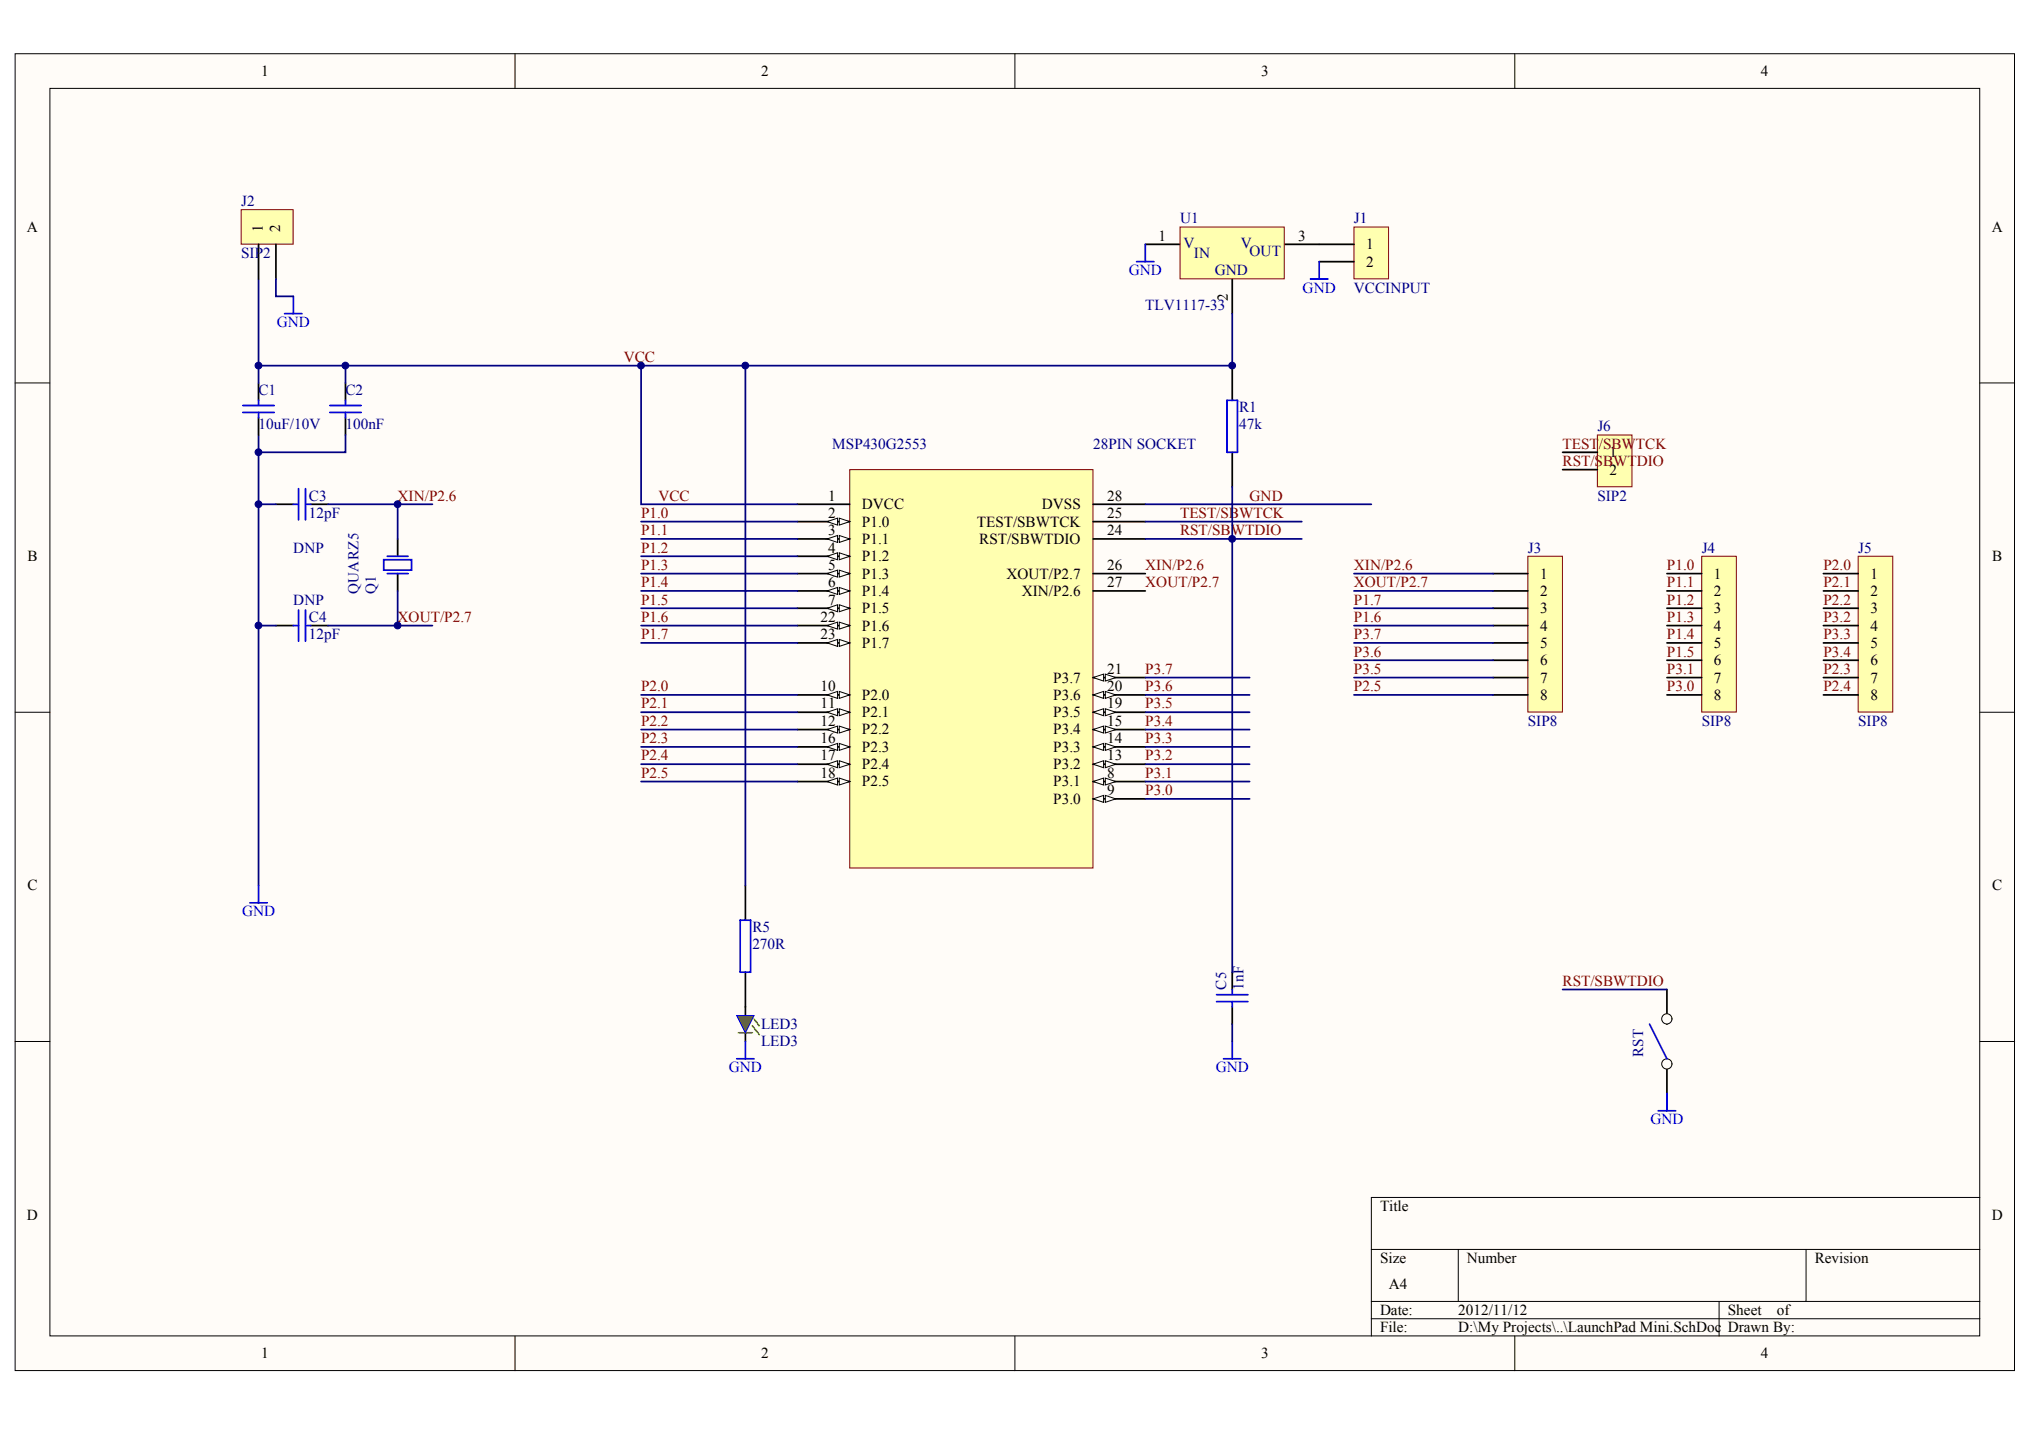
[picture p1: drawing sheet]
# Altium schematic sheet LaunchPad Mini.SchDoc
size A4

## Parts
C1  10uF/10V  [CR2012-0805]
C2  100nF  [CR1608-0603]
C3  12pF  [CR1608-0603]
C4  12pF  [CR1608-0603]
C5  1nF  [CR1608-0603]
J1  VCCINPUT  [SIP2-2.54]
J2  SIP2  [SIP2-2.54]
J3  SIP8  [SIP8-2.54]
J4  SIP8  [SIP8-2.54]
J5  SIP8  [SIP8-2.54]
J6  SIP2  [SIP2-2.54]
LED3  LED3  [CR1608-0603]
MSP430G2553  28PIN SOCKET  [TSSOP-28]
Q1  QUARZ5  [CR1608-0603]
R1  47k  [CR1608-0603]
R5  270R  [CR1608-0603]
RST  (no value)  [PCBComponent_1]
U1  TLV1117-33  [SOT-223]

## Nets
GND: C1.1 C2.1 C3.1 C4.1 C5.2 J1.2 J2.2 LED3.K(k) MSP430G2553.28(DVSS) RST.1(COMMON) U1.1(VIN)
P1.0: J4.1 MSP430G2553.2(P1.0)
P1.1: J4.2 MSP430G2553.3(P1.1)
P1.2: J4.3 MSP430G2553.4(P1.2)
P1.3: J4.4 MSP430G2553.5(P1.3)
P1.4: J4.5 MSP430G2553.6(P1.4)
P1.5: J4.6 MSP430G2553.7(P1.5)
P1.6: J3.4 MSP430G2553.22(P1.6)
P1.7: J3.3 MSP430G2553.23(P1.7)
P2.0: J5.1 MSP430G2553.10(P2.0)
P2.1: J5.2 MSP430G2553.11(P2.1)
P2.2: J5.3 MSP430G2553.12(P2.2)
P2.3: J5.7 MSP430G2553.16(P2.3)
P2.4: J5.8 MSP430G2553.17(P2.4)
P2.5: J3.8 MSP430G2553.18(P2.5)
P3.0: J4.8 MSP430G2553.9(P3.0)
P3.1: J4.7 MSP430G2553.8(P3.1)
P3.2: J5.4 MSP430G2553.13(P3.2)
P3.3: J5.5 MSP430G2553.14(P3.3)
P3.4: J5.6 MSP430G2553.15(P3.4)
P3.5: J3.7 MSP430G2553.19(P3.5)
P3.6: J3.6 MSP430G2553.20(P3.6)
P3.7: J3.5 MSP430G2553.21(P3.7)
RST/SBWTDIO: C5.1 J6.2 MSP430G2553.24(RST/SBWTDIO) R1.1 RST.2(NO)
TEST/SBWTCK: J6.1 MSP430G2553.25(TEST/SBWTCK)
VCC: C1.2 C2.2 J2.1 MSP430G2553.1(DVCC) R1.2 R5.1 U1.2(GND)
XIN/P2.6: C3.2 J3.1 MSP430G2553.26(XOUT/P2.7) Q1.2(P2)
XOUT/P2.7: C4.2 J3.2 MSP430G2553.27(XIN/P2.6) Q1.1(P1)
NetJ1_1: J1.1 U1.3(VOUT)
NetLED3_A: LED3.A(a) R5.2

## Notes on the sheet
- (near C3) DNP
- (near C4) DNP
